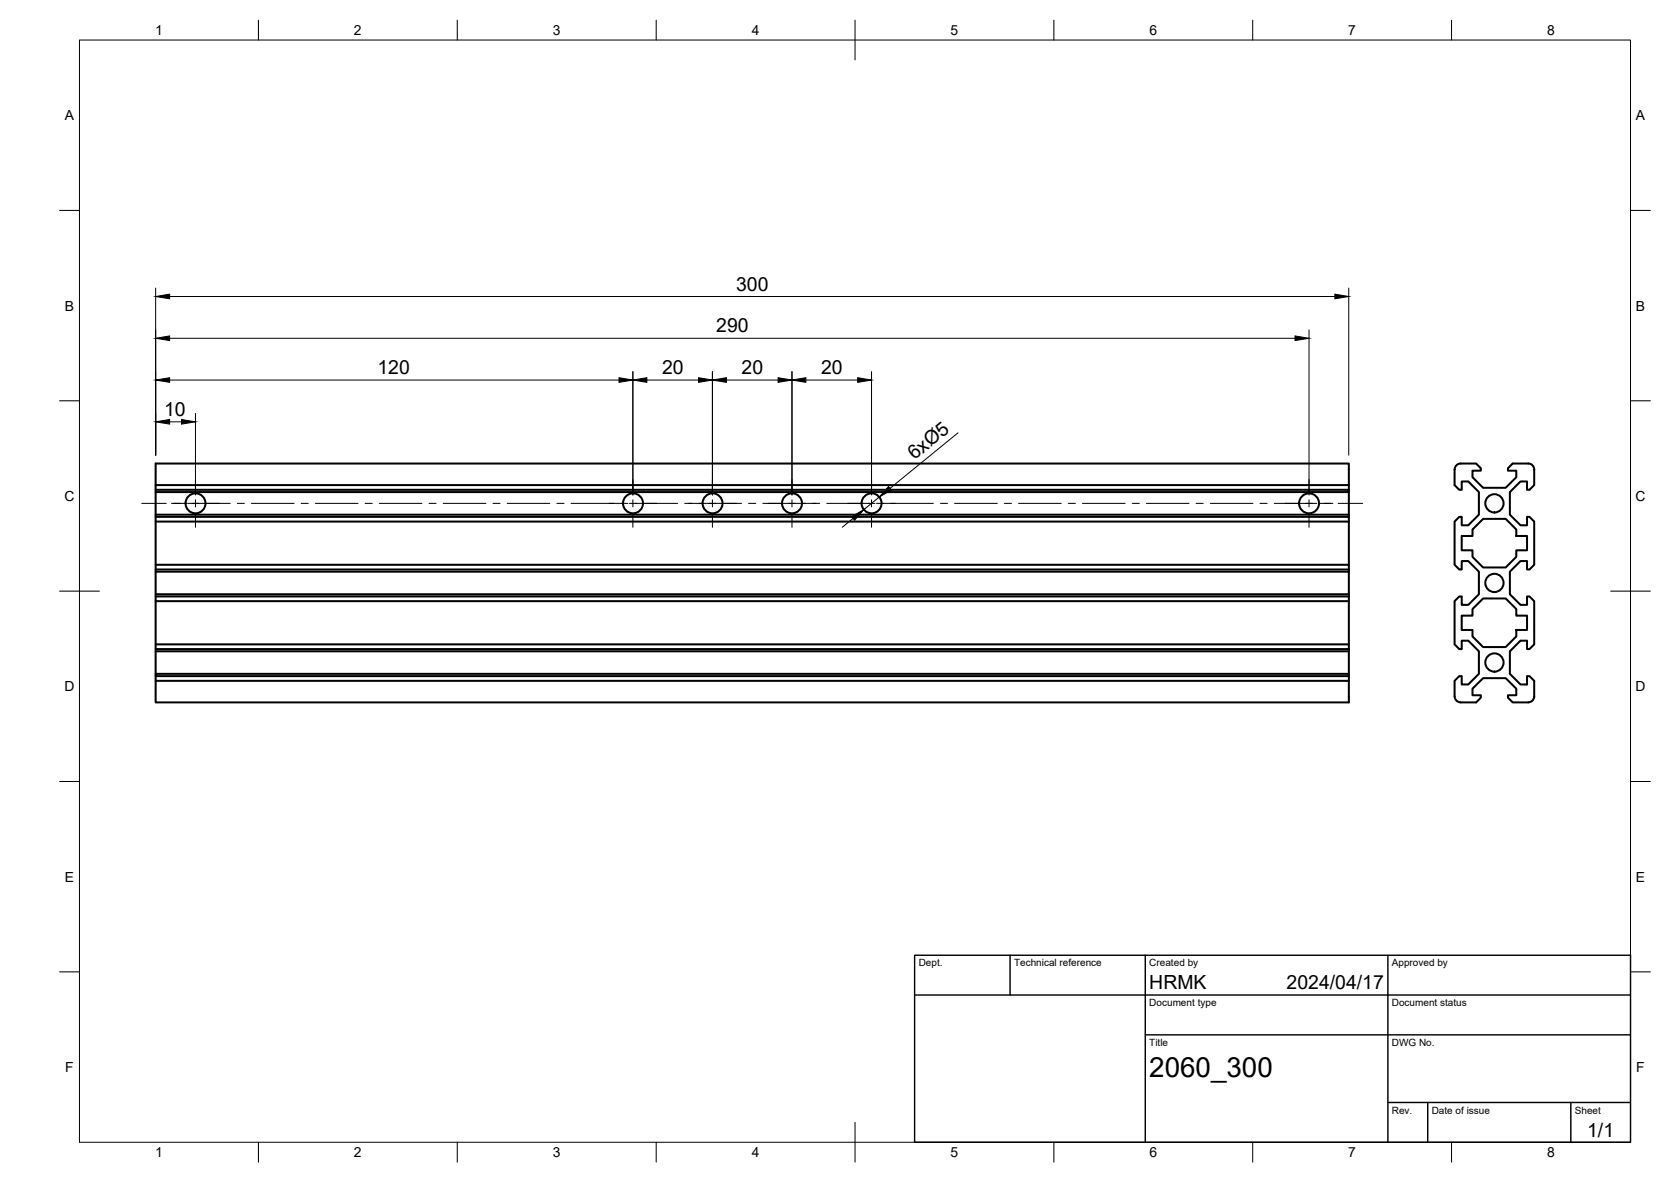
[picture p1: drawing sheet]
<svg xmlns="http://www.w3.org/2000/svg" width="420mm" height="297mm" viewBox="0 0 420 297" stroke-linecap="round" stroke-linejoin="round" font-family="sans-serif">
<!-- layer: Visible -->
<g fill="none" stroke="#000" stroke-width=".51">
<path d="M365.7 118v3.9l1.2 1.2h.6v-2.1h1.7l2.7 2.7v5.6l-2.7 2.7h-1.7v-2.1h-.6l-1.2 1.2v10.8l1.2 1.2h.6v-2.1h1.7l2.7 2.7v5.6l-2.7 2.7h-1.7v-2.1h-.6l-1.2 1.2v10.8l1.2 1.2h.6v-2.1h1.7l2.7 2.7v5.6l-2.7 2.7h-1.7v-2.1h-.6l-1.2 1.2v3.9M365.8 118a1.49 1.49 0 0 1 1.4-1.5h4l1.1 1.2v.6h-2.1v1.6l2.7 2.7h5.7l2.7-2.7v-1.6h-2.1v-.6l1.1-1.2h4a1.49 1.49 0 0 1 1.5 1.5v3.9l-1.2 1.2h-.6v-2.1h-1.7l-2.7 2.7v5.6l2.7 2.7h1.7v-2.1h.6l1.2 1.2v10.8l-1.2 1.2h-.6v-2.1h-1.7l-2.7 2.7v5.6l2.7 2.7h1.7v-2.1h.6l1.2 1.2v10.8l-1.2 1.2h-.6v-2.1h-1.7l-2.7 2.7v5.6l2.7 2.7h1.7v-2.1h.6l1.2 1.2v3.9a1.52 1.52 0 0 1-1.5 1.5h-4l-1.1-1.2v-.6h2.1v-1.6l-2.7-2.7h-5.7l-2.7 2.7v1.6h2.1v.6l-1.1 1.2h-3.9a1.49 1.49 0 0 1-1.5-1.5M39.1 121.9h300.1v-5.4h-300.1v60h300.1v-5.4h-300.1M39.1 131.1h300.1v10.8M39.1 129.9h300.1v1.2M39.1 129.3h300.1v.6M39.1 123.7h300.1v5.6M39.1 123.1h300.1v.6M339.2 121.9v1.2M367.5 134.7h2.7v-1.6l2.7-2.7h5.7l2.7 2.7v1.6h2.7v3.6h-2.7v1.6l-2.7 2.7h-5.7l-2.7-2.7v-1.6h-2.7zM39.1 151.1h300.1v10.8M39.1 149.9h300.1v1.2"/>
<path d="M39.1 149.3h300.1v.6M39.1 143.7h300.1v5.6M39.1 143.1h300.1v.6M39.1 141.9h300.1v1.2M367.5 154.7h2.7v-1.6l2.7-2.7h5.7l2.7 2.7v1.6h2.7v3.6h-2.7v1.6l-2.7 2.7h-5.7l-2.7-2.7v-1.6h-2.7zM39.1 169.9h300.1v1.2M39.1 169.3h300.1v.6M39.1 163.7h300.1v5.6M39.1 163.1h300.1v.6M39.1 161.9h300.1v1.2"/>
<circle cx="49.2" cy="126.5" r="2.51"/>
<circle cx="159.2" cy="126.5" r="2.51"/>
<circle cx="179.2" cy="126.5" r="2.51"/>
<circle cx="199.1" cy="126.5" r="2.51"/>
<circle cx="219.1" cy="126.5" r="2.51"/>
<circle cx="329.2" cy="126.5" r="2.51"/>
<circle cx="375.8" cy="126.5" r="2.3"/>
<circle cx="375.8" cy="146.5" r="2.3"/>
<circle cx="375.8" cy="166.5" r="2.3"/>
</g>
<!-- layer: BORDER -->
<g fill="none" stroke="#000" stroke-width=".25">
<path d="M20 10.1h390v276.9h-390zM65 5.1v5M115 5.1v5M165 5.1v5M215 5.1v10M265 5.1v5M315 5.1v5M365 5.1v5M15 52.9h5M410 52.9h5M15 100.7h5M410 100.7h5"/>
<path d="M15 148.6h10M405 148.6h10M15 196.4h5M410 196.4h5M15 244.2h5M410 244.2h5M65 287v5M115 287v5M165 287v5M215 282.1v9.9M265 287v5M315 287v5"/>
<path d="M365 287v5"/>
</g>
<!-- layer: TITLEBLOCK -->
<path d="M230 240.1h180v46.9h-180zM230 250h180M254 240.1v9.9M288 240.1v46.9M349 240.1v46.9M288 260.1h122M349 277.1h61M359 277.1v9.9M395 277.1v9.9" fill="none" stroke="#000" stroke-width=".36"/>
<!-- layer: FD_Dimensions -->
<g fill="none" stroke="#000" stroke-width=".25">
<path d="M39.1 72.4v42M42.7 74.5h292.9M339.1 72.4v42M42.7 95.5h112.9M42.7 85h282.9M159.1 93.4v31M162.6 95.5h13M179.1 93.4v31M182.6 95.5h13M199.1 93.4v31M202.6 95.5h13M219.1 93.4v31"/>
<path d="M329.1 82.9v41.5M42.7 106h2.9M49.1 103.9v20.5M240.9 108.8l-17.1 13.9M214.5 130.3l-2.7 2.2M221.1 124.9l-3.9 3.2"/>
</g>
<g fill="#000" stroke="#000" stroke-width=".25">
<path d="M39.1 74.5l3.6-.6v1.2zM335.6 73.9l3.5 .6-3.5 .6zM39.1 95.5l3.6-.6v1.2zM39.1 85l3.6-.6v1.2zM155.6 94.9l3.5 .6-3.5 .6zM159.1 95.5l3.5-.6v1.2zM175.6 94.9l3.5 .6-3.5 .6zM179.1 95.5l3.5-.6v1.2zM195.6 94.9l3.5 .6-3.5 .6zM199.1 95.5l3.5-.6v1.2zM215.6 94.9l3.5 .6-3.5 .6zM325.6 84.4l3.5 .6-3.5 .6z"/>
<path d="M39.1 106l3.6-.6v1.2zM45.6 105.4l3.5 .6-3.5 .6zM214.1 129.8l3.1-1.7-2.3 2.7zM223.4 122.3l.8 .9-3.1 1.7z"/>
</g>
<!-- layer: Smart Centers -->
<g fill="none" stroke="#000" stroke-width=".25">
<path d="M35.6 126.5h6.2M43.1 126.5h3.4M47.2 126.5h10.7M49.1 120.5v3.3M49.1 125.6v1.8M49.1 129.2v3.3M59.7 126.5h1.7M63.2 126.5h10.8M75.7 126.5h1.8M79.3 126.5h10.7M91.8 126.5h1.8M95.4 126.5h10.7"/>
<path d="M107.9 126.5h1.8M111.4 126.5h10.8M124 126.5h1.7M127.5 126.5h10.7M140 126.5h1.8M143.6 126.5h14.3M158.2 126.5h12.2M159.1 120.5v3.3M159.1 125.6v1.8M159.1 129.2v3.3M172.2 126.5h14.3M179.1 120.5v3.3"/>
<path d="M179.1 125.6v1.8M179.1 129.2v3.3M188.2 126.5h1.8M191.8 126.5h14.3M199.1 120.5v3.3M199.1 125.6v1.8M199.1 129.2v3.3M207.9 126.5h12.1M219.1 120.5v3.3M219.1 125.6v1.8M219.1 129.2v3.3M220.4 126.5h14.3"/>
<path d="M236.5 126.5h1.8M240 126.5h10.8M252.5 126.5h1.8M256.1 126.5h10.7M268.6 126.5h1.8M272.2 126.5h10.7M284.7 126.5h1.8M288.2 126.5h10.8M300.8 126.5h1.7M304.3 126.5h10.7M316.8 126.5h1.8M320.4 126.5h10.7"/>
<path d="M329.1 120.5v3.3M329.1 125.6v1.8M329.1 129.2v3.3M331.8 126.5h3.3M336.5 126.5h6.1"/>
</g>
<text font-size="7" x="289" y="270.6">2060_300</text>
<g font-size="4.9">
<text x="185.1" y="73">300</text>
<text x="180.1" y="83.6">290</text>
<text x="94.9" y="94.1">120</text>
<text x="166.5" y="94.1">20</text>
<text x="186.5" y="94.1">20</text>
<text x="206.5" y="94.1">20</text>
<text x="41.3" y="104.5">10</text>
<text x="229.9" y="115.7" transform="rotate(-39 229.9 115.7)">6xØ5</text>
<text x="289" y="248.5">HRMK</text>
<text x="323.5" y="248.5">2024/04/17</text>
<text x="399.1" y="285.7">1/1</text>
</g>
<g font-size="3.5">
<text x="39" y="8.8">1</text>
<text x="89" y="8.8">2</text>
<text x="139" y="8.8">3</text>
<text x="189" y="8.8">4</text>
<text x="239" y="8.8">5</text>
<text x="289" y="8.8">6</text>
<text x="339" y="8.8">7</text>
<text x="389" y="8.8">8</text>
<text x="16.3" y="30.2">A</text>
<text x="411.3" y="30.2">A</text>
<text x="16.3" y="78">B</text>
<text x="411.3" y="78">B</text>
<text x="16.2" y="125.9">C</text>
<text x="411.2" y="125.9">C</text>
<text x="16.2" y="173.7">D</text>
<text x="411.2" y="173.7">D</text>
<text x="16.3" y="221.6">E</text>
<text x="411.3" y="221.6">E</text>
<text x="16.4" y="269.4">F</text>
<text x="411.4" y="269.4">F</text>
<text x="39" y="290.8">1</text>
<text x="89" y="290.8">2</text>
<text x="139" y="290.8">3</text>
<text x="189" y="290.8">4</text>
<text x="239" y="290.8">5</text>
<text x="289" y="290.8">6</text>
<text x="339" y="290.8">7</text>
<text x="389" y="290.8">8</text>
</g>
<g font-size="2.5">
<text x="231" y="242.9">Dept.</text>
<text x="255" y="242.9">Technical reference</text>
<text x="289" y="242.9">Created by</text>
<text x="350" y="242.9">Approved by</text>
<text x="289" y="252.8">Document type</text>
<text x="350" y="252.8">Document status</text>
<text x="289" y="262.9">Title</text>
<text x="350" y="262.9">DWG No.</text>
<text x="350" y="279.9">Rev.</text>
<text x="360" y="279.9">Date of issue</text>
<text x="396" y="279.9">Sheet</text>
</g>
</svg>
